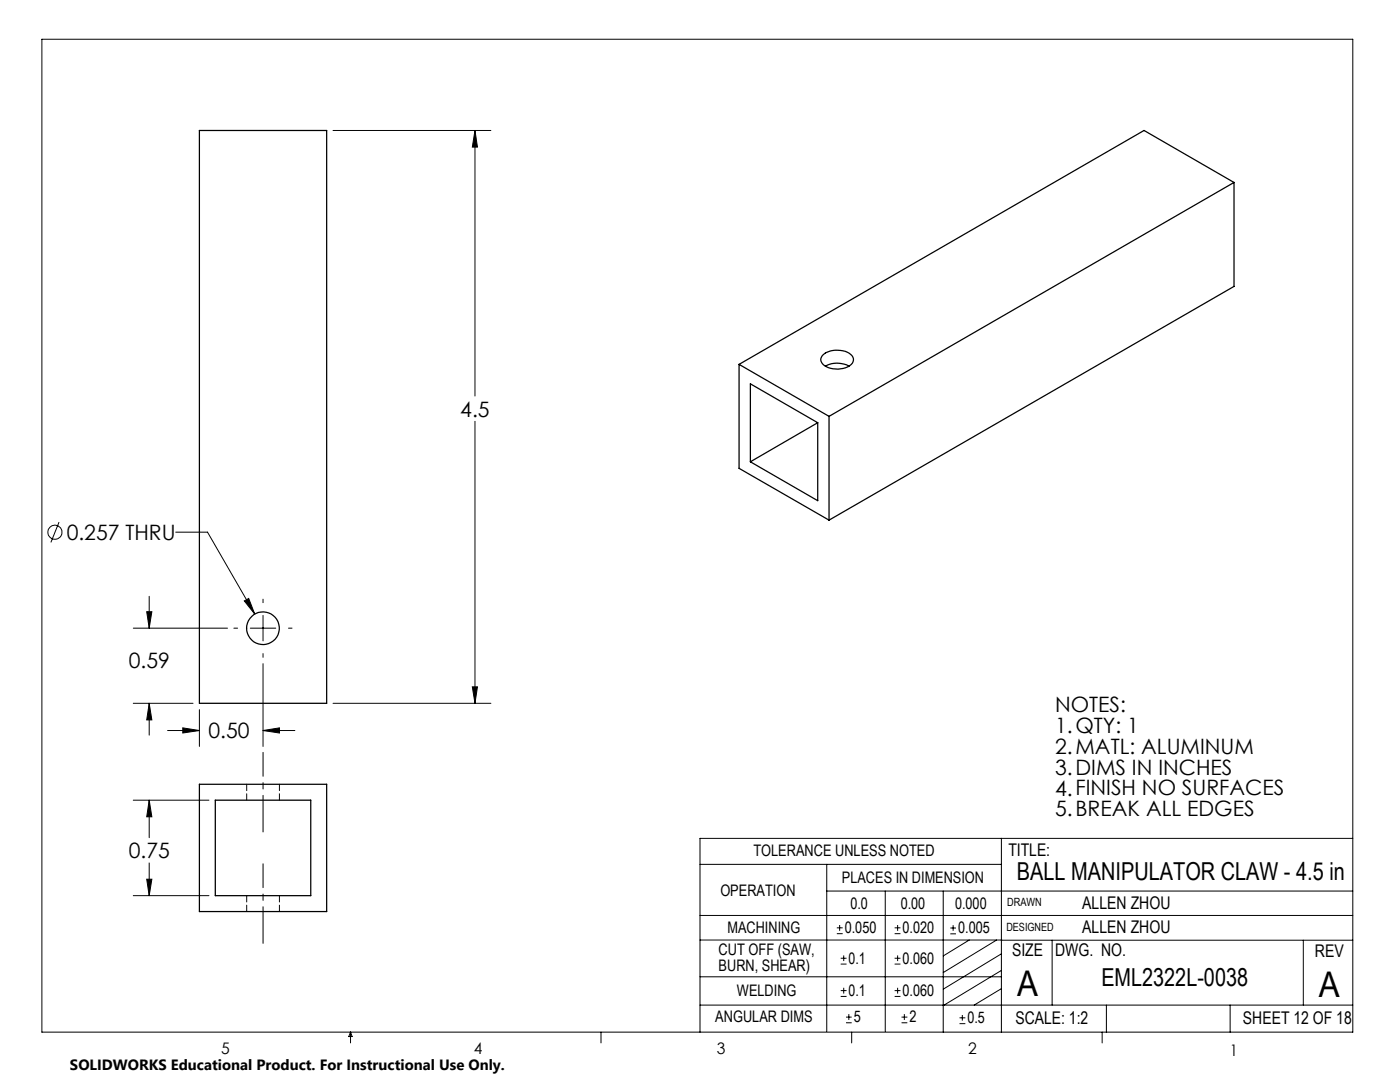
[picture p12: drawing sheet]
<svg xmlns="http://www.w3.org/2000/svg" width="279mm" height="216mm" viewBox="0 0 279 216" stroke-linecap="round" stroke-linejoin="round" font-family="sans-serif">
<g fill="none" stroke="#000" stroke-width=".2">
<path d="M8.4 7.8h261.6v198.2h-261.6zM66.5 26h31.5M94.8 26v53M94.8 26l.5 3.4h-1zM94.8 84.1v56.2M11.8 104.2l-1.6 4M29.8 119v6.3M35.1 106.2h6.3l9.4 16.3M48.8 119.9l.8-.5 1.2 3.1zM52.5 119.6v.7M26.6 125.3h18.8M29.3 122.1h1l-.5 3.2z"/>
<path d="M46.7 125.3h.7M50 125.3h5M52.5 132.4v16.5M52.5 122.8v5.1M52.5 130.4v.8M57.6 125.3h.7M94.3 137.1h1l-.5 3.2zM26.6 159.7h15.1M26.6 140.3h11.9M29.8 140.3v6.4M29.8 159.7v7.4M29.8 159.7l.5 3.3h-1z"/>
<path d="M29.8 140.3l.5 3.4h-1zM33.4 145.8h6.4M36.5 145.2l3.3 .6-3.3 .5zM39.8 141.6v7.3M52.5 145.8h6.3M52.5 145.8l3.3-.6v1.1zM66.5 140.3h31.5M26.6 178.7h15.1M29.3 175.4h1l-.5 3.3zM29.8 172.2v6.5M139.7 172.5h60.1M165 177.8h105"/>
<path d="M165 172.5v33.3M176.7 177.8v28M188.2 177.8v28.2M199.8 167.3v38.7M270 167.3h-130.3v38.7M139.7 182.7h130.3M139.7 187.6h60.2M139.7 194.9h60.1M167 186.3h1.2M167 185.1h1.2M167.6 184.6v1.1M167.8 198.8h1.1"/>
<path d="M167.8 197.7h1.1M167.8 192.4h1.1M167.8 191.2h1.1M168.4 190.6v1.2M168.4 197.1v1.2M178.5 198.8h1.2M178.5 197.7h1.2M178.5 192.4h1.2M178.5 191.2h1.2M178.5 186.3h1.2M178.5 185.1h1.2M179.1 184.6v1.1"/>
<path d="M179.1 190.6v1.2M179.1 197.1v1.2M189.7 185.2h1.1M189.7 186.3h1.1M190.2 184.6v1.1M193.4 187.6l-5.2 3.1M198.9 187.6l-10.7 6.5M199.8 187.6h70.2M199.8 197.3l-5.4 3.3M199.8 193.6l-11.6 7.1M199.8 190.3l-11.6 7.1M210 187.6v13"/>
<path d="M260.1 187.6v13M70 206v2.1M70 206l.3 .8h-.7zM119.9 206v2.1M139.7 200.6h130.3M168.8 204.1h1.2M168.8 203h1.2M169.4 202.4v1.1M170 206v2.1M179.9 204.1h1.2M179.9 203h1.2M180.5 202.4v1.1"/>
<path d="M191.5 204.3h1.2M191.5 203.1h1.2M192.1 202.5v1.2M220 206v2.1M220.8 200.6v5.4M245.5 200.6v5.4"/>
<circle cx="11" cy="106.2" r="1.41"/>
</g>
<path d="M52.5 166v-15.9M52.5 188.2v-15.8" fill="none" stroke="#000" stroke-width=".2" stroke-dasharray="15.2 1.3 1.3 1.3" stroke-dashoffset="7.9"/>
<path d="M29.8 159.7l.5 3.3h-1zM29.3 175.4h1l-.5 3.3zM94.3 137.1h1l-.5 3.2zM94.8 26l.5 3.4h-1zM48.8 119.9l2 2.6-1.2-3.1zM36.5 145.2l3.3 .6-3.3 .5zM52.5 145.8l3.3-.6v1.1zM29.8 140.3l.5 3.4h-1zM29.3 122.1h1l-.5 3.2z" fill="#000"/>
<g fill="none" stroke="#000" stroke-width=".25">
<path d="M39.8 26h25.4v114.3h-25.4zM246.3 36.4v20.8l-80.8 46.6M246.3 36.4l-80.8 46.7M246.3 36.4l-18-10.4-80.8 46.7M147.5 72.7l18 10.4M147.5 72.7v20.8l18 10.3M164.1 70.9a4.6 4.6 0 0 1 5.9 .1 1.43 1.43 0 0 1-.8 2.2 4.5 4.5 0 0 1-5.2-.8 1.13 1.13 0 0 1 .1-1.5zM164.7 73.1a5 5 0 0 1 4.7 0M163.2 84.3v15.6l-13.4-7.8M163.2 84.3l-13.4-7.7v15.5M163.2 84.3l-13.4 7.8M165.5 83.1v20.7"/>
<path d="M39.8 156.5h25.4v25.4h-25.4zM43 159.7h19v19h-19z"/>
<circle cx="52.5" cy="125.3" r="3.3"/>
</g>
<path d="M49.2 156.5v3.2M55.8 159.7v-3.2M49.2 178.7v3.2M55.8 181.9v-3.2" fill="none" stroke="#000" stroke-width=".2" stroke-dasharray="1.3 .6"/>
<g font-size="7.1">
<text x="203" y="198.7">A</text>
<text x="263.2" y="198.9">A</text>
</g>
<g font-size="4.9">
<text x="203" y="175.7">BALL MANIPULATOR CLAW - 4.5 in</text>
<text x="219.8" y="196.7">EML2322L-0038</text>
</g>
<g font-size="4.2">
<text x="91.9" y="83.1">4.5</text>
<text x="13.3" y="107.7">0.257 THRU</text>
<text x="25.7" y="133.4">0.59</text>
<text x="210.6" y="142">NOTES:</text>
<text x="41.6" y="147.3">0.50</text>
<text x="210.6" y="146.2">1.QTY: 1</text>
<text x="210.6" y="150.4">2.MATL: ALUMINUM</text>
<text x="210.6" y="154.6">3.DIMS IN INCHES</text>
<text x="210.6" y="158.7">4.FINISH NO SURFACES</text>
<text x="210.6" y="162.9">5.BREAK ALL EDGES</text>
<text x="25.7" y="171.3">0.75</text>
</g>
<g font-size="3.5">
<text x="201.2" y="170.7">TITLE:</text>
<text x="216" y="181.4">ALLEN ZHOU</text>
<text x="202" y="190.8">SIZE</text>
<text x="210.6" y="190.8">DWG. NO.</text>
<text x="216" y="186.2">ALLEN ZHOU</text>
<text x="262.4" y="190.9">REV</text>
<text x="202.7" y="204.4">SCALE: 1:2</text>
<text x="248.1" y="204.4">SHEET 12 OF 18</text>
</g>
<g font-size="3.2">
<text x="150.4" y="170.8">TOLERANCE UNLESS NOTED</text>
<text x="143.8" y="178.9">OPERATION</text>
<text x="168" y="176.2">PLACES IN DIMENSION</text>
<text x="169.7" y="181.4">0.0</text>
<text x="179.8" y="181.4">0.00</text>
<text x="190.6" y="181.4">0.000</text>
<text x="143.4" y="190.5">CUT OFF (SAW,</text>
<text x="145.2" y="186.2">MACHINING</text>
<text x="168.6" y="186.2">0.050</text>
<text x="180.1" y="186.2">0.020</text>
<text x="191.2" y="186.2">0.005</text>
<text x="143.4" y="193.7">BURN, SHEAR)</text>
<text x="169.4" y="192.3">0.1</text>
<text x="180.1" y="192.3">0.060</text>
<text x="147.1" y="198.7">WELDING</text>
<text x="169.4" y="198.7">0.1</text>
<text x="180.1" y="198.7">0.060</text>
<text x="142.8" y="204">ANGULAR DIMS</text>
<text x="170.4" y="204">5</text>
<text x="181.5" y="204">2</text>
<text x="193.1" y="204.2">0.5</text>
<text x="44.2" y="210.4">5</text>
<text x="94.6" y="210.3">4</text>
<text x="143.1" y="210.4">3</text>
<text x="193.2" y="210.3">2</text>
<text x="245.4" y="210.6">1</text>
</g>
<text font-size="3" x="14" y="213.5">SOLIDWORKS Educational Product. For Instructional Use Only.</text>
<g font-size="2.3">
<text x="200.8" y="185.7">DESIGNED</text>
<text x="201" y="180.9">DRAWN</text>
</g>
</svg>
